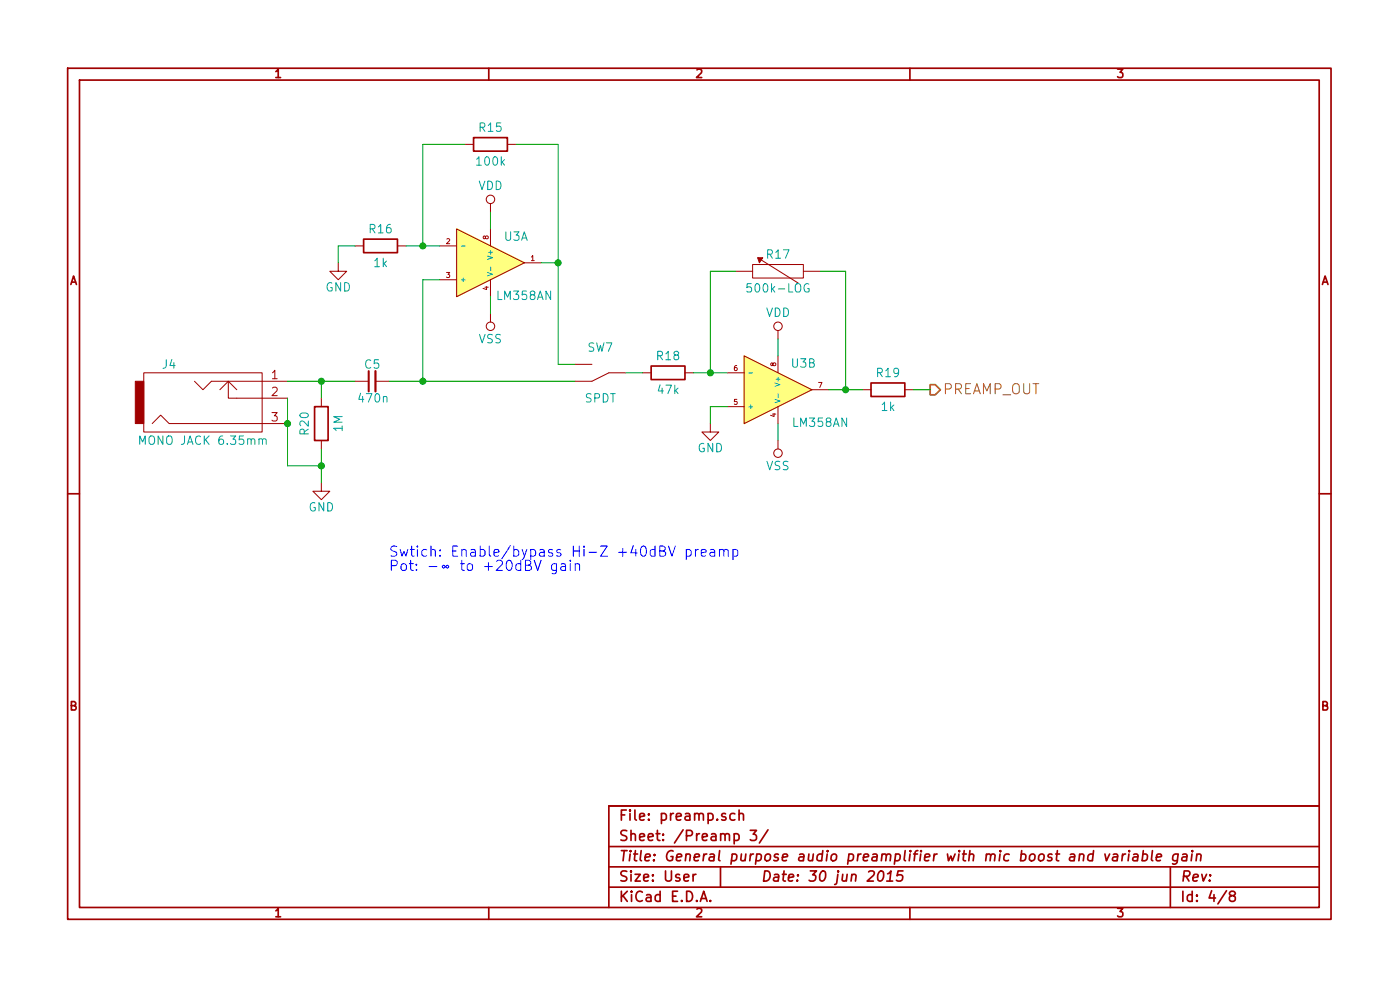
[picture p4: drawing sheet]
<svg xmlns="http://www.w3.org/2000/svg" width="210mm" height="148mm" viewBox="0 0 210 148" stroke-linecap="round" stroke-linejoin="round" font-family="sans-serif">
<g fill="none" stroke="#a00000" stroke-width=".25">
<path d="M10.2 10.2h189.7v127.8h-189.7zM11.9 12h186.2v124.2h-186.2zM73.4 10.2v1.8M136.7 10.2v1.8M54.6 35.9h5.1v2h-5.1zM71.1 20.7h5.1v2h-5.1zM97.8 54.9h5.1v2.1h-5.1zM130.8 57.5h5.1v2h-5.1zM10.2 74.1h1.7M47.2 61h2.1v5.1h-2.1zM198.1 74.1h1.8M73.4 136.2v1.8"/>
<path d="M91.4 127.1h106.7M91.4 133.2h106.7M91.4 130.1h106.7M104.1 131.3v1M104.5 131.3h-.3l-.1 .3M105.2 135.3l.5-1.5 .5 1.5M105.3 134.9h.7M106.7 135.2h.1l-.1 .1-.1-.1h.1v.1M108.2 130.1v3.1M110.3 125.2a.48 .48 0 0 1 .6 .1l.1 .6a.48 .48 0 0 1-.7 .2M110.4 122.2a.48 .48 0 0 0-.7 .1l-.1 .5a.48 .48 0 0 0 .8 .2M111 122.3a.38 .38 0 0 1 .7 0v.8"/>
<path d="M111 121.6v1.5M112.7 124.6h.9l-.5 .6a.42 .42 0 0 1 .5 .3v.4l-.1 .2-.6 .1-.2-.2M115.3 124.6l-1.3 2M132.1 130.8a.34 .34 0 0 1 .6 .2 .87 .87 0 0 1-.6 1.3l-.1-.1a1.13 1.13 0 0 1 .1-1.4zM133.2 132.3h.9M133.3 131.2l.5-.5-.2 1.6M135.6 130.7h-.7l-.2 .8 .3-.2 .5 .1 .1 .2-.2 .5a.62 .62 0 0 1-.8 0M136.7 136.2v1.8M164.2 128.3a.51 .51 0 0 0-.8 .2v.6a.53 .53 0 0 0 .7 0M164.2 127.7l-.1 1.5M165.9 128.2l.3 1 .4-1M167.2 128.3l.2-.1 .4 .1 .1 .1-.1 .8"/>
<path d="M167.8 128.6h-.5a.35 .35 0 0 0-.2 .5l.2 .1 .5-.1M168.6 128.2l-.1 1M169 128.2l-.3 .1-.1 .2M169.5 128.2l-.1 1M169.6 127.7l-.1 .1h.1h.1l-.1-.1v.1M170.3 128.3l.1-.1 .4 .1 .1 .1-.1 .8M170.9 128.6h-.5a.35 .35 0 0 0-.2 .5l.1 .1 .5-.1M171.6 128.3l.2-.1 .4 .1 .1 .2v.4a.52 .52 0 0 1-.8 .2M171.7 127.7l-.2 1.5M173.1 127.7l-.2 1.3 .2 .2M173.7 128.7l.7-.1v-.3l-.2-.1-.4 .1-.2 .7 .2 .2 .5-.1M175.8 130.1v6.1"/>
<path d="M176.9 128.3a.51 .51 0 0 0-.8 .2v.6a.53 .53 0 0 0 .7 0M176.9 128.2l-.1 1.2-.3 .3h-.4M177.6 128.3l.2-.1 .4 .1 .1 .1-.1 .8M178.3 128.6h-.6a.35 .35 0 0 0-.2 .5l.2 .1 .5-.1M179 128.2l-.1 1M179.1 127.7l-.1 .1h.1v-.1v.1M179.7 128.4a.38 .38 0 0 1 .7 0l-.1 .8M179.8 128.2l-.2 1M184.2 133.7l-1.3 2M184.9 134.5l-.3-.3 .1-.3a.48 .48 0 0 1 .7 0l.1 .3a.47 .47 0 0 1-.6 .3l-.3 .2v.3a.48 .48 0 0 0 .5 .3 .48 .48 0 0 0 .4-.3v-.3l-.3-.2M198.1 121h-106.7v15.2"/>
</g>
<g fill="#ffff80" stroke="#ffff80" stroke-width=".25">
<path d="M111.8 53.4l10.1 5.1-10.1 5.1z"/>
<path d="M68.6 34.4l10.1 5.1-10.1 5z"/>
</g>
<g fill="none" stroke="#a00000" stroke-width=".15">
<path d="M50.8 39.5v1.2h1.3l-1.3 1.3-1.3-1.3h1.3M53.3 36.9h1.3M59.7 36.9h1.3M66 36.9h2.6M68.6 34.4l10.1 5.1-10.1 5zM69.8 21.7h1.3M73.7 30.6v1.2M73.7 34.4v2.5M76.2 21.7h1.3M78.7 39.5h2.6M113 39.7h7.6v2h-7.6zM113.8 38.7l6.1 3.8"/>
<path d="M21.6 56h17.8v8.9h-17.8zM29.2 57.2l1.3 1.3 1.2-1.3h11.5M33 58.5l1.3-1.3 1.3 1.3M34.3 57.2v2.6h8.9M48.3 59.8v1.2M53.3 57.2h1.9M56.4 57.2h2M66 42h2.6M73.7 42v2.5M73.7 47.1v1.2M86.4 54.7h2.5M94 56h-2.6l-2.5 1.2h-2.5"/>
<path d="M96.5 56h1.3M102.9 56h1.2M109.2 56h2.6M110.5 40.7h2.5M111.8 53.4l10.1 5.1-10.1 5.1zM116.8 49.6v1.3M116.8 53.4v2.6M120.6 40.7h2.6M121.9 58.5h2.6M129.5 58.5h1.3M135.9 58.5h1.3M22.9 63.6l1.2-1.3 1.3 1.3h17.8"/>
<path d="M48.3 72.5v1.2h1.2l-1.2 1.3-1.3-1.3h1.3M48.3 66.1v1.3M106.7 63.6v1.3h1.2l-1.2 1.2-1.3-1.2h1.3M109.2 61h2.6M116.8 61v2.6M116.8 66.1v1.3"/>
<circle cx="73.7" cy="29.9" r=".63"/>
<circle cx="73.7" cy="49" r=".63"/>
<circle cx="116.8" cy="49" r=".63"/>
<circle cx="116.8" cy="68" r=".63"/>
</g>
<path d="M69.3 36.9h.5M73.2 40.9l.8 .3-.8 .2M73.7 40.1v.5M112.4 56h.6M116.4 60l.7 .2-.7 .3M116.9 59.1v.6M121.5 42.7a.51 .51 0 0 0-.6 0 .51 .51 0 0 0-.1 .6 .45 .45 0 0 0 .2 .5 .45 .45 0 0 0 .5-.1v-.4h-.2M21 66.7v-1.3l.4 1 .4-1v1.3M39.4 66l.2-.1h.3l.1 .8" fill="none" stroke="#00a0a0" stroke-width=".15"/>
<g fill="#a00000" stroke="#a00000" stroke-width=".15">
<path d="M113.8 38.7h.8l-.6 .8z"/>
<path d="M20.3 57.2h1.3v6.4h-1.3z"/>
</g>
<path d="M56.4 55.7v3.1" fill="none" stroke="#a00000" stroke-width=".33"/>
<path d="M55.4 55.7v3.1" fill="none" stroke="#a00000" stroke-width=".3"/>
<path d="M139.7 57.7h.8l.7 .8-.7 .8h-.8z" fill="none" stroke="#808000" stroke-width=".25"/>
<g fill="none" stroke="#00f" stroke-width=".15">
<path d="M78.9 84.8h.7a.36 .36 0 0 0 .1-.4 .36 .36 0 0 0-.3-.3h-.5v1.5h.6l.2-.1a.4 .4 0 0 0 0-.6l-.3-.1M80.2 84.1l.5 1.5 .6-1.5M83.6 84.6l-.1 1.4a.43 .43 0 0 1-.6 .1M83.6 84.7a.48 .48 0 0 0-.7 .1l-.1 .6a.48 .48 0 0 0 .8 .2M84.3 84.7l.1-.1 .5 .1v.9M84.9 85h-.5a.3 .3 0 0 0-.2 .3 .3 .3 0 0 0 .2 .3h.5M85.6 84.6v1M86.4 84.8a.38 .38 0 0 1 .6 0v.8M86.4 84.6v1M100.4 82l.5 1.5 .5-1.5M103.1 82.6a.48 .48 0 0 1 .6 0l.1 .6a.48 .48 0 0 1-.7 .2M103.1 82.5v1.5"/>
<path d="M104.4 82.5v1M104.9 82.5l-.3 .1-.2 .2M105.3 83l.7-.1v-.3l-.5-.1-.2 .2 .1 .7 .1 .1 .5-.1M106.7 82.6l.1-.1 .5 .1v.9M107.3 82.9h-.5a.3 .3 0 0 0-.2 .3 .3 .3 0 0 0 .2 .3l.5-.1M108.1 82.6a.38 .38 0 0 1 .6 .1v.8M108.1 82.5v1M108.7 82.7a.35 .35 0 0 1 .3-.2 .35 .35 0 0 1 .4 .2v.8M110.1 82.6a.48 .48 0 0 1 .6 0l.1 .6a.48 .48 0 0 1-.7 .2M110.1 82.5v1.5"/>
</g>
<g fill="#00a000" stroke="#00a000" stroke-width=".25">
<circle cx="127" cy="58.5" r=".41"/>
<circle cx="106.7" cy="56" r=".41"/>
<circle cx="83.8" cy="39.5" r=".41"/>
<circle cx="63.5" cy="57.2" r=".41"/>
<circle cx="48.3" cy="57.2" r=".41"/>
<circle cx="43.2" cy="63.6" r=".41"/>
<circle cx="48.3" cy="69.9" r=".41"/>
<circle cx="63.5" cy="36.9" r=".41"/>
</g>
<g fill="none" stroke="#00a000" stroke-width=".15">
<path d="M53.3 36.9h-2.5v2.6M61 36.9h5M69.8 21.7h-6.3v15.2M73.7 31.8v2.6M77.5 21.7h6.3v33h2.6M81.3 39.5h2.5M43.2 57.2h10.1M43.2 59.8v10.1h5.1M48.3 57.2v2.6M58.4 57.2h28M66 42h-2.5v15.2M73.7 44.5v2.6"/>
<path d="M94 56h2.5M104.1 56h5.1M110.5 40.7h-3.8v15.3M116.8 50.9v2.5M123.2 40.7h3.8v17.8M124.5 58.5h5M137.2 58.5h2.5M48.3 67.4v5.1M109.2 61h-2.5v2.6M116.8 63.6v2.5"/>
</g>
<text font-size="2.1" fill="#808000" x="141.6" y="59.3">PREAMP_OUT</text>
<g font-size="2.1" fill="#00f">
<text x="58.4" y="83.7">Swtich: Enable/bypass Hi-Z +40dBV preamp</text>
<text x="58.4" y="85.8">Pot: - to +20dBV gain</text>
</g>
<g font-size="2.1" fill="#a00000">
<text x="93" y="123.3">File: preamp.sch</text>
<text x="93" y="129.4">Title: General purpose audio preamplifier with mic boost and variable gain</text>
<text x="93" y="126.3">Sheet: /Preamp 3/</text>
<text x="93" y="135.5">KiCad E.D.A.</text>
<text x="93" y="132.4">Size: User</text>
<text x="114.3" y="132.4">Date: 30 jun 2015</text>
<text x="177.3" y="132.4">Rev:</text>
<text x="177.3" y="135.5">Id: 4/8</text>
</g>
<g font-size="1.8" fill="#a00000">
<text x="41.3" y="11.8">1</text>
<text x="104.5" y="11.8">2</text>
<text x="167.8" y="11.8">3</text>
<text x="10.4" y="42.8">A</text>
<text x="198.4" y="42.8">A</text>
<text x="40.8" y="57">1</text>
<text x="40.8" y="59.5">2</text>
<text x="40.8" y="63.3">3</text>
<text x="10.4" y="106.7">B</text>
<text x="198.4" y="106.7">B</text>
<text x="41.3" y="137.8">1</text>
<text x="104.5" y="137.8">2</text>
<text x="167.8" y="137.8">3</text>
</g>
<g font-size="1.8" fill="#00a0a0">
<text x="72" y="19.8">R15</text>
<text x="71.7" y="24.9">100k</text>
<text x="71.8" y="28.6">VDD</text>
<text x="55.5" y="35.1">R16</text>
<text x="56.2" y="40.2">1k</text>
<text x="75.7" y="36.2">U3A</text>
<text x="115.2" y="38.9">R17</text>
<text x="48.8" y="43.8">GND</text>
<text x="74.7" y="45.1">LM358AN</text>
<text x="112.7" y="44">500k-LOG</text>
<text x="115" y="47.6">VDD</text>
<text x="71.9" y="51.6">VSS</text>
<text x="88.2" y="52.9">SW7</text>
<text x="24.4" y="55.4">J4</text>
<text x="54.8" y="55.4">C5</text>
<text x="98.7" y="54.1">R18</text>
<text x="98.9" y="59.2">47k</text>
<text x="118.9" y="55.3">U3B</text>
<text x="131.7" y="56.7">R19</text>
<text x="46.4" y="65.2" transform="rotate(-90 46.4 65.2)">R20</text>
<text x="51.5" y="64.8" transform="rotate(-90 51.5 64.8)">1M</text>
<text x="54" y="60.5">470n</text>
<text x="87.8" y="60.5">SPDT</text>
<text x="119.2" y="64.1">LM358AN</text>
<text x="132.4" y="61.8">1k</text>
<text x="21.5" y="66.8">MONO JACK 6.35mm</text>
<text x="104.7" y="68">GND</text>
<text x="115.1" y="70.6">VSS</text>
<text x="46.3" y="76.8">GND</text>
</g>
<g font-size="1.1" fill="#a00000">
<text x="73.4" y="35.9" transform="rotate(-90 73.4 35.9)">8</text>
<text x="67" y="36.7">2</text>
<text x="67" y="41.7">3</text>
<text x="79.7" y="39.2">1</text>
<text x="73.4" y="43.5" transform="rotate(-90 73.4 43.5)">4</text>
<text x="110.2" y="55.7">6</text>
<text x="116.6" y="55" transform="rotate(-90 116.6 55)">8</text>
<text x="122.9" y="58.3">7</text>
<text x="110.2" y="60.8">5</text>
<text x="116.6" y="62.6" transform="rotate(-90 116.6 62.6)">4</text>
</g>
<g font-size="1.1" fill="#00a0a0">
<text x="74" y="38.7" transform="rotate(-90 74 38.7)">V+</text>
<text x="69.1" y="42.4">+</text>
<text x="117.2" y="57.8" transform="rotate(-90 117.2 57.8)">V+</text>
<text x="112.3" y="61.4">+</text>
</g>
</svg>
